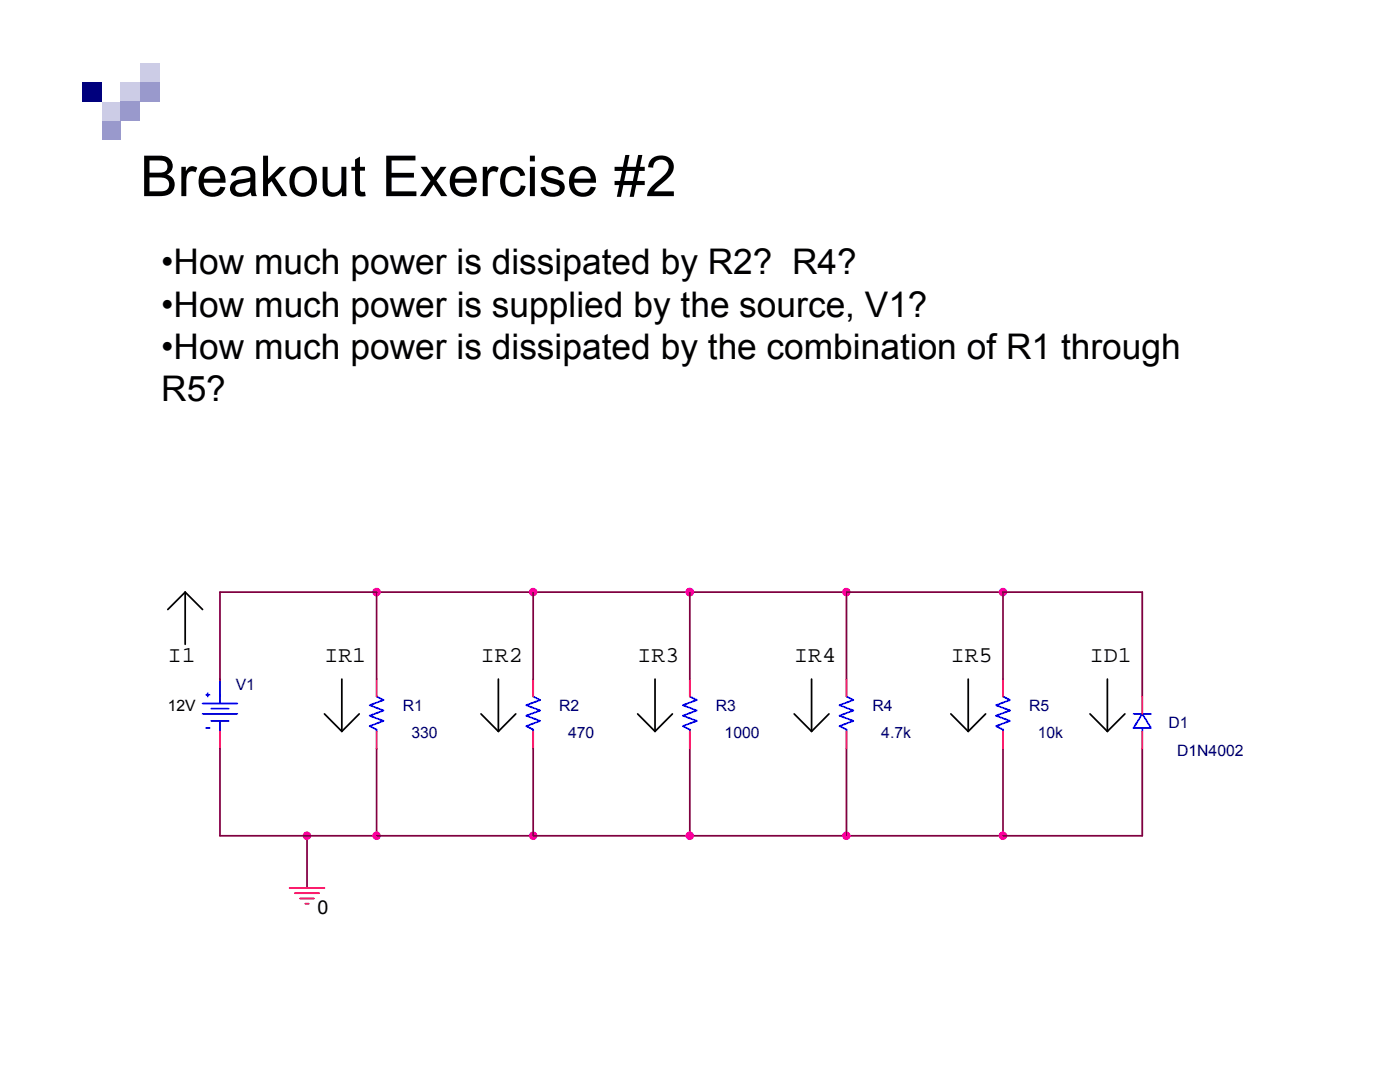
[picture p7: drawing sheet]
<svg xmlns="http://www.w3.org/2000/svg" width="279mm" height="216mm" viewBox="0 0 279 216" stroke-linecap="round" stroke-linejoin="round" font-family="sans-serif">
<g fill="#cccce6">
<path d="M24.1 16.5h3.8v3.9h-3.8z"/>
<path d="M27.9 12.7h3.9v3.9h-3.9z"/>
</g>
<path d="M27.9 16.5h3.9v3.9h-3.9z" fill="#99c"/>
<path d="M20.3 20.3h3.8v3.9h-3.8z" fill="#cccce6"/>
<path d="M16.4 16.5h3.9v3.8h-3.9z" fill="#00007d"/>
<g fill="#99c">
<path d="M24.1 20.3h3.8v3.8h-3.8z"/>
<path d="M20.3 24.1h3.8v3.8h-3.8z"/>
</g>
<path d="M37 118.2l3.4 3.4M162 135.5v10.4l-3.5-3.4M96 142.5l3.5 3.4M127.3 142.5l3.4 3.4 3.5-3.4M189.8 142.5l3.4 3.4 3.5-3.4M217.5 142.5l3.5 3.4 3.5-3.4" fill="none" stroke="#000" stroke-width=".35"/>
<path d="M106.4 118.2h121.6v20.8M75.2 149.4v17.4M137.7 149.4v17.4h90.3v-17.4M200.2 149.4v17.4M61.3 166.8v10.4" fill="none" stroke="#800040" stroke-width=".35"/>
<g fill="#f0f" stroke="#f0f" stroke-width=".35">
<circle cx="61.3" cy="166.8" r=".68"/>
<circle cx="137.7" cy="118.1" r=".69"/>
<circle cx="168.9" cy="118.1" r=".68"/>
<circle cx="200.2" cy="166.8" r=".69"/>
<circle cx="200.2" cy="118.1" r=".69"/>
<circle cx="168.9" cy="166.8" r=".68"/>
</g>
<path d="M75.2 135.5v3.5M137.7 135.5v3.5M200.2 135.5v3.5M75.2 145.9v3.5M137.7 145.9v3.5M200.2 145.9v3.5M57.8 177.2h6.9M58.8 178.2h4.9M59.9 179.3h2.8M60.9 180.3h.7" fill="none" stroke="#f00" stroke-width=".35"/>
<path d="M41.1 138.6h.7M41.5 138.3v.7M43.9 135.5v4.9M75.2 139l1.3 .7-2.7 1 2.7 1.1-2.7 1 2.7 1-2.7 1.1 1.4 .7v.3M137.7 139l1.4 .7-2.8 1 2.8 1.1-2.8 1 2.8 1-2.8 1.1 1.4 .7v.3M200.2 139l1.4 .7-2.8 1 2.8 1.1-2.8 1 2.8 1-2.8 1.1 1.4 .7v.3M40.4 142.5h7M40.4 140.4h7M41.1 145.2h.7M42.2 141.4h3.4M42.2 143.8h3.4M43.9 143.8v2.1" fill="none" stroke="#00f" stroke-width=".35"/>
<circle cx="43.9" cy="135.5" r=".17" fill="#f00"/>
<path d="M106.4 135.5v3.5M168.9 135.5v3.5M228 139v3.5M43.9 145.9v3.5M106.4 145.9v3.5M168.9 145.9v3.5M228 145.9v3.5" fill="none" stroke="#f00" stroke-width=".35"/>
<path d="M33.5 121.6l3.5-3.4v10.4M68.2 135.5v10.4M99.5 135.5v10.4l3.4-3.4M130.7 135.5v10.4M193.2 135.5v10.4M221 135.5v10.4M64.7 142.5l3.5 3.4M71.7 142.5l-3.5 3.4M165.4 142.5l-3.4 3.4" fill="none" stroke="#000" stroke-width=".35"/>
<path d="M75.2 118.2v17.3M137.7 118.2v17.3M168.9 118.2v17.3M200.2 118.2v17.3M43.9 135.5v-17.3h62.5v17.3M43.9 149.4v17.4h93.8M106.4 149.4v17.4M168.9 149.4v17.4" fill="none" stroke="#800040" stroke-width=".35"/>
<path d="M106.4 139l1.4 .7-2.8 1 2.8 1.1-2.8 1 2.8 1-2.8 1.1 1.4 .7v.3M168.9 139l1.4 .7-2.8 1 2.8 1.1-2.8 1 2.8 1-2.8 1.1 1.4 .7v.3M226.2 142.5h3.5M228 145.2v.7M228 142.5l1.7 2.7h-3.5z" fill="none" stroke="#00f" stroke-width=".35"/>
<g fill="#f0f" stroke="#f0f" stroke-width=".35">
<circle cx="75.2" cy="166.8" r=".69"/>
<circle cx="75.2" cy="118.1" r=".69"/>
<circle cx="106.4" cy="118.1" r=".68"/>
<circle cx="106.4" cy="166.8" r=".68"/>
<circle cx="137.7" cy="166.8" r=".69"/>
</g>
<text font-size="11.3" x="27.9" y="39.1">Breakout Exercise #2</text>
<g font-size="7">
<text x="32.2" y="54.7">•How much power is dissipated by R2? R4?</text>
<text x="32.2" y="63.2">•How much power is supplied by the source, V1?</text>
<text x="32.2" y="71.6">•How much power is dissipated by the combination of R1 through</text>
<text x="32.2" y="80.1">R5?</text>
</g>
<g font-size="4.5">
<text x="33.5" y="132.1">I1</text>
<text x="64.7" y="132.1">IR1</text>
<text x="96" y="132.1">IR2</text>
<text x="127.3" y="132.1">IR3</text>
<text x="158.5" y="132.1">IR4</text>
<text x="189.8" y="132.1">IR5</text>
<text x="217.5" y="132.1">ID1</text>
</g>
<text font-size="3.8" x="63.4" y="182.4">0</text>
<g font-size="3.1" fill="#000080">
<text x="47" y="137.6">V1</text>
<text x="80.4" y="141.8">R1</text>
<text x="111.6" y="141.8">R2</text>
<text x="142.9" y="141.8">R3</text>
<text x="174.1" y="141.8">R4</text>
<text x="205.4" y="141.8">R5</text>
<text x="82.1" y="147.3">330</text>
<text x="113.4" y="147.3">470</text>
<text x="144.6" y="147.3">1000</text>
<text x="175.9" y="147.3">4.7k</text>
<text x="207.1" y="147.3">10k</text>
<text x="233.2" y="145.2">D1</text>
<text x="234.9" y="150.8">D1N4002</text>
</g>
<text font-size="3.1" x="33.5" y="141.8">12V</text>
</svg>
